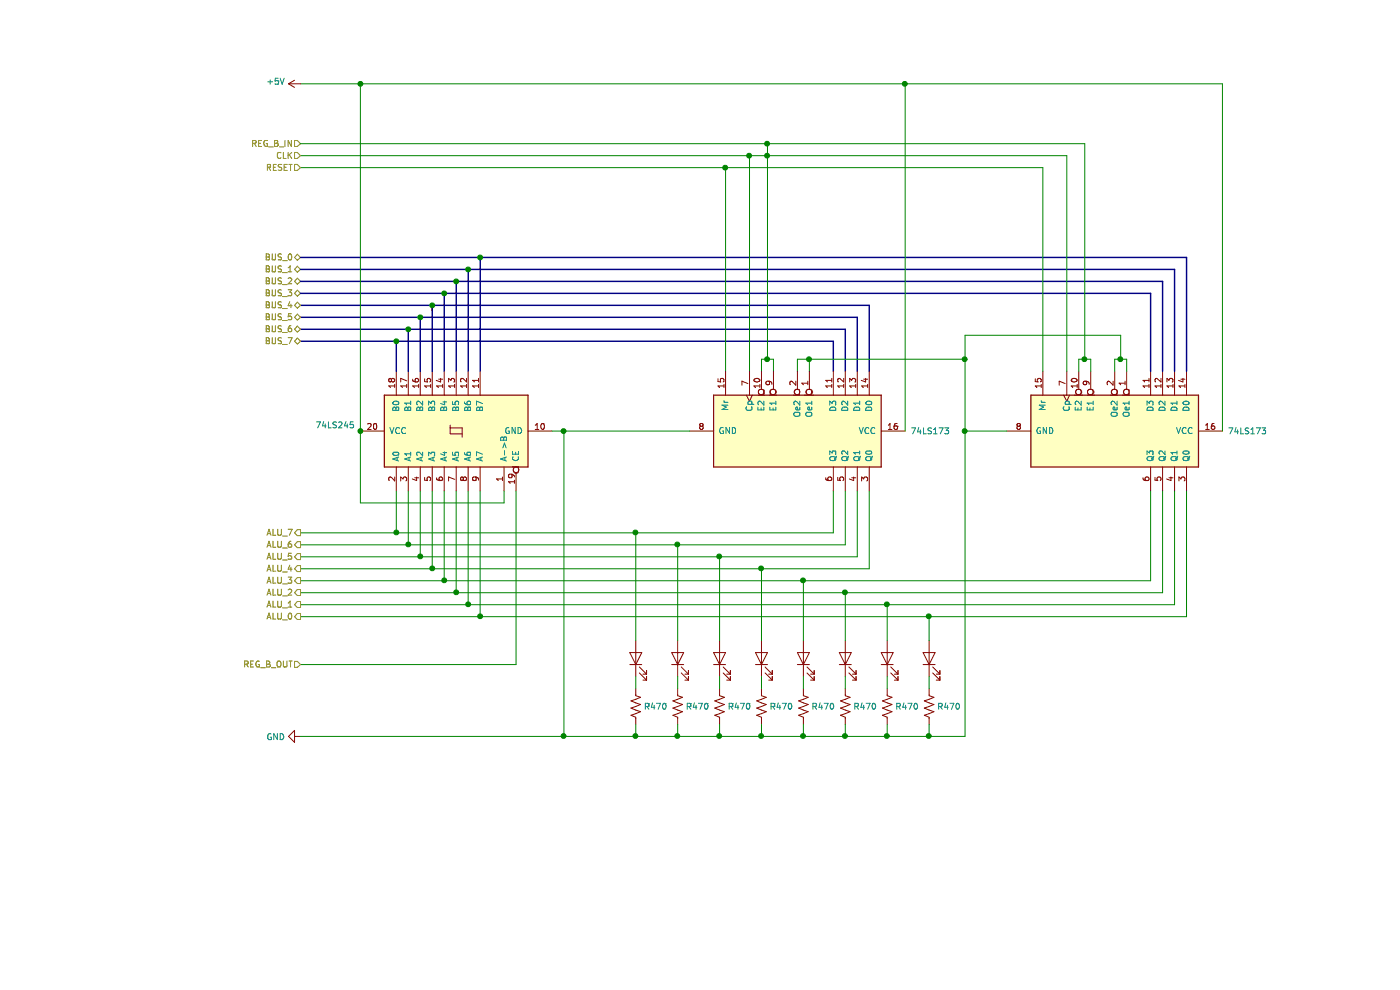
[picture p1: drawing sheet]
EESchema Schematic File Version 4
EELAYER 29 0
EELAYER END
$Descr A4 11693 8268
encoding utf-8
Sheet 1 1
Title ""
Date ""
Rev ""
Comp ""
Comment1 ""
Comment2 ""
Comment3 ""
Comment4 ""
$EndDescr
$Comp
L 74xx:74LS245 U?
U 1 1
P 3500 3600
F 0 "U?" V 3454 4444 50  0001 L CNN
F 1 "74LS245" V 3545 4444 50  0000 L CNN
F 2 "" H 3500 3600 50  0001 C CNN
F 3 "http://www.ti.com/lit/gpn/sn74LS245" H 3500 3600 50  0001 C CNN
	1    3500 3600
	0    -1   -1   0   
$EndComp
Wire Wire Line
	4000 5550 2200 5550
Text HLabel 2200 5550 0    50   Input ~ 0
REG_B_OUT
Text HLabel 2200 2450 0    50   BiDi ~ 0
BUS_3
Text HLabel 2200 2350 0    50   BiDi ~ 0
BUS_2
Text HLabel 2200 2250 0    50   BiDi ~ 0
BUS_1
Text HLabel 2200 2150 0    50   BiDi ~ 0
BUS_0
Connection ~ 4400 6150
Wire Wire Line
	4400 3600 4400 6150
Wire Wire Line
	4300 3600 4400 3600
Wire Wire Line
	3900 4100 3900 4200
Wire Wire Line
	4000 4100 4000 5550
Wire Bus Line
	2200 2850 3000 2850
Wire Bus Line
	3000 2850 3000 3100
Connection ~ 3000 2850
Wire Bus Line
	3000 2850 6650 2850
Wire Bus Line
	2200 2750 3100 2750
Wire Bus Line
	3100 2750 3100 3100
Wire Bus Line
	3100 2750 6750 2750
Connection ~ 3100 2750
Wire Bus Line
	2200 2650 3200 2650
Wire Bus Line
	3200 2650 3200 3100
Wire Bus Line
	3200 2650 6850 2650
Wire Bus Line
	6850 2650 6850 3100
Connection ~ 3200 2650
Wire Bus Line
	6950 2550 3300 2550
Wire Bus Line
	3300 2550 3300 3100
Wire Bus Line
	2200 2550 3300 2550
Wire Bus Line
	3300 2550 3300 2600
Connection ~ 3300 2550
Wire Bus Line
	2200 2450 3400 2450
Wire Bus Line
	3400 2450 3400 3100
Wire Bus Line
	3500 3100 3500 2350
Wire Bus Line
	3500 2350 2200 2350
Wire Bus Line
	2200 2250 3600 2250
Wire Bus Line
	3600 2250 3600 3100
Wire Bus Line
	3700 3100 3700 2150
Wire Bus Line
	3700 2150 2200 2150
Wire Bus Line
	9300 2450 3400 2450
Connection ~ 3400 2450
Wire Bus Line
	3500 2350 9400 2350
Connection ~ 3500 2350
Wire Bus Line
	9500 2250 3600 2250
Connection ~ 3600 2250
Wire Bus Line
	3700 2150 9600 2150
Connection ~ 3700 2150
Wire Bus Line
	6650 2850 6650 3100
Wire Bus Line
	6750 2750 6750 3100
Wire Bus Line
	6950 2550 6950 3100
$Comp
L 74xx:74LS173 U?
U 1 1
P 6350 3600
F 0 "U?" V 6304 4544 50  0001 L CNN
F 1 "74LS173" V 6350 4544 50  0000 L CNN
F 2 "" H 6350 3600 50  0001 C CNN
F 3 "http://www.ti.com/lit/gpn/sn74LS173" H 6350 3600 50  0001 C CNN
	1    6350 3600
	0    1    1    0   
$EndComp
$Comp
L 74xx:74LS173 U?
U 1 1
P 9000 3600
F 0 "U?" V 8954 4544 50  0001 L CNN
F 1 "74LS173" V 9000 4544 50  0000 L CNN
F 2 "" H 9000 3600 50  0001 C CNN
F 3 "http://www.ti.com/lit/gpn/sn74LS173" H 9000 3600 50  0001 C CNN
	1    9000 3600
	0    1    1    0   
$EndComp
Wire Bus Line
	9300 2450 9300 3100
Wire Bus Line
	9400 2350 9400 3100
Wire Bus Line
	9500 2250 9500 3100
Wire Bus Line
	9600 2150 9600 3100
Wire Wire Line
	5750 3100 5750 1400
Wire Wire Line
	5750 1400 8400 1400
Wire Wire Line
	8400 1400 8400 3100
Wire Wire Line
	5750 1400 2200 1400
Connection ~ 5750 1400
Wire Wire Line
	6050 3100 6050 3000
Wire Wire Line
	6150 3000 6150 3100
Wire Wire Line
	6050 3000 6100 3000
Wire Wire Line
	6100 1300 8600 1300
Wire Wire Line
	8750 3000 8800 3000
Wire Wire Line
	8800 3000 8800 3100
Connection ~ 6100 3000
Wire Wire Line
	6100 3000 6150 3000
Wire Wire Line
	8750 3000 8700 3000
Wire Wire Line
	8700 3000 8700 3100
Connection ~ 8750 3000
Wire Wire Line
	6100 1300 5950 1300
Text HLabel 2200 1400 0    50   Input ~ 0
RESET
Text HLabel 2200 1200 0    50   Input ~ 0
REG_B_IN
Wire Wire Line
	6350 3100 6350 3000
Wire Wire Line
	6450 3000 6450 3100
Wire Wire Line
	7750 3000 7750 3600
Wire Wire Line
	6350 3000 6450 3000
Connection ~ 6450 3000
Wire Wire Line
	6450 3000 7750 3000
Wire Wire Line
	8100 3600 7750 3600
Wire Wire Line
	9000 3100 9000 3000
Wire Wire Line
	9000 3000 9050 3000
Wire Wire Line
	9100 3000 9100 3100
Wire Wire Line
	9050 3000 9050 2800
Wire Wire Line
	9050 2800 7750 2800
Wire Wire Line
	7750 2800 7750 3000
Connection ~ 9050 3000
Wire Wire Line
	9050 3000 9100 3000
Connection ~ 7750 3000
Wire Wire Line
	5950 3100 5950 1300
Connection ~ 6100 1200
Connection ~ 5950 1300
Wire Wire Line
	5950 1300 2200 1300
Wire Wire Line
	2200 1200 6100 1200
Wire Wire Line
	6100 1200 6100 1300
Wire Wire Line
	8600 1300 8600 3100
Wire Wire Line
	6100 1200 8750 1200
Wire Wire Line
	8750 1200 8750 3000
Text HLabel 2200 1300 0    50   Input ~ 0
CLK
Text HLabel 2200 2850 0    50   BiDi ~ 0
BUS_7
Text HLabel 2200 2750 0    50   BiDi ~ 0
BUS_6
Text HLabel 2200 2650 0    50   BiDi ~ 0
BUS_5
Text HLabel 2200 2550 0    50   BiDi ~ 0
BUS_4
$Comp
L power:GND #PWR?
U 1 1
P 2200 6150
F 0 "#PWR?" H 2200 5900 50  0001 C CNN
F 1 "GND" V 2205 6022 50  0000 R CNN
F 2 "" H 2200 6150 50  0001 C CNN
F 3 "" H 2200 6150 50  0001 C CNN
	1    2200 6150
	0    1    1    0   
$EndComp
Wire Wire Line
	2700 3600 2700 700 
Wire Wire Line
	2700 700  7250 700 
Wire Wire Line
	7250 700  7250 3600
Wire Wire Line
	7250 700  9900 700 
Wire Wire Line
	9900 700  9900 3600
Connection ~ 7250 700 
Wire Wire Line
	2700 700  2200 700 
Connection ~ 2700 700 
$Comp
L power:+5V #PWR?
U 1 1
P 2200 700
F 0 "#PWR?" H 2200 550 50  0001 C CNN
F 1 "+5V" V 2215 828 50  0000 L CNN
F 2 "" H 2200 700 50  0001 C CNN
F 3 "" H 2200 700 50  0001 C CNN
	1    2200 700 
	0    -1   -1   0   
$EndComp
$Comp
L Device:LED D?
U 1 1
P 5000 5500
F 0 "D?" V 5039 5383 50  0001 R CNN
F 1 "LED" V 4993 5383 50  0001 R CNN
F 2 "" H 5000 5500 50  0001 C CNN
F 3 "~" H 5000 5500 50  0001 C CNN
	1    5000 5500
	0    -1   -1   0   
$EndComp
$Comp
L Device:LED D?
U 1 1
P 5350 5500
F 0 "D?" V 5389 5383 50  0001 R CNN
F 1 "LED" V 5343 5383 50  0001 R CNN
F 2 "" H 5350 5500 50  0001 C CNN
F 3 "~" H 5350 5500 50  0001 C CNN
	1    5350 5500
	0    -1   -1   0   
$EndComp
$Comp
L Device:LED D?
U 1 1
P 5700 5500
F 0 "D?" V 5739 5383 50  0001 R CNN
F 1 "LED" V 5693 5383 50  0001 R CNN
F 2 "" H 5700 5500 50  0001 C CNN
F 3 "~" H 5700 5500 50  0001 C CNN
	1    5700 5500
	0    -1   -1   0   
$EndComp
$Comp
L Device:LED D?
U 1 1
P 6050 5500
F 0 "D?" V 6089 5383 50  0001 R CNN
F 1 "LED" V 6043 5383 50  0001 R CNN
F 2 "" H 6050 5500 50  0001 C CNN
F 3 "~" H 6050 5500 50  0001 C CNN
	1    6050 5500
	0    -1   -1   0   
$EndComp
$Comp
L Device:LED D?
U 1 1
P 6400 5500
F 0 "D?" V 6439 5383 50  0001 R CNN
F 1 "LED" V 6393 5383 50  0001 R CNN
F 2 "" H 6400 5500 50  0001 C CNN
F 3 "~" H 6400 5500 50  0001 C CNN
	1    6400 5500
	0    -1   -1   0   
$EndComp
$Comp
L Device:LED D?
U 1 1
P 6750 5500
F 0 "D?" V 6789 5383 50  0001 R CNN
F 1 "LED" V 6743 5383 50  0001 R CNN
F 2 "" H 6750 5500 50  0001 C CNN
F 3 "~" H 6750 5500 50  0001 C CNN
	1    6750 5500
	0    -1   -1   0   
$EndComp
$Comp
L Device:LED D?
U 1 1
P 7100 5500
F 0 "D?" V 7139 5383 50  0001 R CNN
F 1 "LED" V 7093 5383 50  0001 R CNN
F 2 "" H 7100 5500 50  0001 C CNN
F 3 "~" H 7100 5500 50  0001 C CNN
	1    7100 5500
	0    -1   -1   0   
$EndComp
$Comp
L Device:LED D?
U 1 1
P 7450 5500
F 0 "D?" V 7489 5383 50  0001 R CNN
F 1 "LED" V 7443 5383 50  0001 R CNN
F 2 "" H 7450 5500 50  0001 C CNN
F 3 "~" H 7450 5500 50  0001 C CNN
	1    7450 5500
	0    -1   -1   0   
$EndComp
$Comp
L Device:R_US R
U 1 1
P 5000 5900
F 0 "R" H 5068 5900 50  0001 L CNN
F 1 "R470" H 5068 5900 50  0000 L CNN
F 2 "" V 5040 5890 50  0001 C CNN
F 3 "~" H 5000 5900 50  0001 C CNN
	1    5000 5900
	1    0    0    -1  
$EndComp
Wire Wire Line
	4400 6150 5000 6150
Wire Wire Line
	5000 5650 5000 5750
Wire Wire Line
	5000 6050 5000 6150
Connection ~ 5000 6150
Wire Wire Line
	5000 6150 5350 6150
$Comp
L Device:R_US R?
U 1 1
P 5350 5900
F 0 "R?" H 5418 5900 50  0001 L CNN
F 1 "R470" H 5418 5900 50  0000 L CNN
F 2 "" V 5390 5890 50  0001 C CNN
F 3 "~" H 5350 5900 50  0001 C CNN
	1    5350 5900
	1    0    0    -1  
$EndComp
Wire Wire Line
	5350 5650 5350 5750
Wire Wire Line
	5350 6050 5350 6150
$Comp
L Device:R_US R?
U 1 1
P 5700 5900
F 0 "R?" H 5768 5900 50  0001 L CNN
F 1 "R470" H 5768 5900 50  0000 L CNN
F 2 "" V 5740 5890 50  0001 C CNN
F 3 "~" H 5700 5900 50  0001 C CNN
	1    5700 5900
	1    0    0    -1  
$EndComp
Wire Wire Line
	5700 5650 5700 5750
Wire Wire Line
	5700 6050 5700 6150
$Comp
L Device:R_US R?
U 1 1
P 6050 5900
F 0 "R?" H 6118 5900 50  0001 L CNN
F 1 "R470" H 6118 5900 50  0000 L CNN
F 2 "" V 6090 5890 50  0001 C CNN
F 3 "~" H 6050 5900 50  0001 C CNN
	1    6050 5900
	1    0    0    -1  
$EndComp
Wire Wire Line
	6050 5650 6050 5750
Wire Wire Line
	6050 6050 6050 6150
$Comp
L Device:R_US R?
U 1 1
P 6400 5900
F 0 "R?" H 6468 5900 50  0001 L CNN
F 1 "R470" H 6468 5900 50  0000 L CNN
F 2 "" V 6440 5890 50  0001 C CNN
F 3 "~" H 6400 5900 50  0001 C CNN
	1    6400 5900
	1    0    0    -1  
$EndComp
Wire Wire Line
	6400 5650 6400 5750
Wire Wire Line
	6400 6050 6400 6150
$Comp
L Device:R_US R?
U 1 1
P 6750 5900
F 0 "R?" H 6818 5900 50  0001 L CNN
F 1 "R470" H 6818 5900 50  0000 L CNN
F 2 "" V 6790 5890 50  0001 C CNN
F 3 "~" H 6750 5900 50  0001 C CNN
	1    6750 5900
	1    0    0    -1  
$EndComp
Wire Wire Line
	6750 5650 6750 5750
Wire Wire Line
	6750 6050 6750 6150
$Comp
L Device:R_US R?
U 1 1
P 7100 5900
F 0 "R?" H 7168 5900 50  0001 L CNN
F 1 "R470" H 7168 5900 50  0000 L CNN
F 2 "" V 7140 5890 50  0001 C CNN
F 3 "~" H 7100 5900 50  0001 C CNN
	1    7100 5900
	1    0    0    -1  
$EndComp
Wire Wire Line
	7100 5650 7100 5750
Wire Wire Line
	7100 6050 7100 6150
$Comp
L Device:R_US R?
U 1 1
P 7450 5900
F 0 "R?" H 7518 5900 50  0001 L CNN
F 1 "R470" H 7518 5900 50  0000 L CNN
F 2 "" V 7490 5890 50  0001 C CNN
F 3 "~" H 7450 5900 50  0001 C CNN
	1    7450 5900
	1    0    0    -1  
$EndComp
Wire Wire Line
	7450 5650 7450 5750
Wire Wire Line
	7450 6050 7450 6150
Wire Wire Line
	5450 3600 4400 3600
Connection ~ 4400 3600
Wire Wire Line
	3000 4100 3000 4450
Wire Wire Line
	3000 4450 5000 4450
Wire Wire Line
	6650 4450 6650 4100
Wire Wire Line
	6750 4100 6750 4550
Wire Wire Line
	6750 4550 5350 4550
Wire Wire Line
	3100 4100 3100 4550
Wire Wire Line
	3200 4100 3200 4650
Wire Wire Line
	3200 4650 5700 4650
Wire Wire Line
	6850 4650 6850 4100
Wire Wire Line
	6950 4100 6950 4750
Wire Wire Line
	6950 4750 6050 4750
Wire Wire Line
	3300 4750 3300 4100
Wire Wire Line
	3400 4100 3400 4850
Wire Wire Line
	3400 4850 6400 4850
Wire Wire Line
	9300 4850 9300 4100
Wire Wire Line
	9400 4100 9400 4950
Wire Wire Line
	9400 4950 6750 4950
Wire Wire Line
	3500 4950 3500 4100
Wire Wire Line
	9500 4100 9500 5050
Wire Wire Line
	9500 5050 7100 5050
Wire Wire Line
	3600 5050 3600 4100
Wire Wire Line
	3700 4100 3700 5150
Wire Wire Line
	3700 5150 7450 5150
Wire Wire Line
	9600 5150 9600 4100
Wire Wire Line
	5000 5350 5000 4450
Connection ~ 5000 4450
Wire Wire Line
	5000 4450 6650 4450
Wire Wire Line
	5350 4550 5350 5350
Connection ~ 5350 4550
Wire Wire Line
	5350 4550 3100 4550
Wire Wire Line
	5700 5350 5700 4650
Connection ~ 5700 4650
Wire Wire Line
	5700 4650 6850 4650
Wire Wire Line
	6050 5350 6050 4750
Connection ~ 6050 4750
Wire Wire Line
	6050 4750 3300 4750
Wire Wire Line
	6400 4850 6400 5350
Connection ~ 6400 4850
Wire Wire Line
	6400 4850 9300 4850
Wire Wire Line
	6750 5350 6750 4950
Connection ~ 6750 4950
Wire Wire Line
	6750 4950 3500 4950
Wire Wire Line
	7100 5050 7100 5350
Connection ~ 7100 5050
Wire Wire Line
	7100 5050 3600 5050
Wire Wire Line
	7450 5350 7450 5150
Connection ~ 7450 5150
Wire Wire Line
	7450 5150 9600 5150
Wire Wire Line
	7750 3600 7750 6150
Connection ~ 7750 3600
Wire Wire Line
	2200 5150 3700 5150
Connection ~ 3700 5150
Wire Wire Line
	3600 5050 2200 5050
Connection ~ 3600 5050
Wire Wire Line
	3500 4950 2200 4950
Connection ~ 3500 4950
Connection ~ 3400 4850
Wire Wire Line
	2200 4850 3400 4850
Wire Wire Line
	3300 4750 2200 4750
Connection ~ 3300 4750
Wire Wire Line
	3200 4650 2200 4650
Connection ~ 3200 4650
Wire Wire Line
	3100 4550 2200 4550
Connection ~ 3100 4550
Wire Wire Line
	3000 4450 2200 4450
Connection ~ 3000 4450
Text HLabel 2200 5150 0    50   Output ~ 0
ALU_0
Text HLabel 2200 5050 0    50   Output ~ 0
ALU_1
Text HLabel 2200 4950 0    50   Output ~ 0
ALU_2
Text HLabel 2200 4850 0    50   Output ~ 0
ALU_3
Text HLabel 2200 4750 0    50   Output ~ 0
ALU_4
Text HLabel 2200 4650 0    50   Output ~ 0
ALU_5
Text HLabel 2200 4550 0    50   Output ~ 0
ALU_6
Text HLabel 2200 4450 0    50   Output ~ 0
ALU_7
Wire Wire Line
	2700 3600 2700 4200
Wire Wire Line
	2700 4200 3900 4200
Connection ~ 2700 3600
Wire Wire Line
	2200 6150 4400 6150
Connection ~ 5350 6150
Wire Wire Line
	5350 6150 5700 6150
Connection ~ 5700 6150
Wire Wire Line
	5700 6150 6050 6150
Connection ~ 6050 6150
Wire Wire Line
	6050 6150 6400 6150
Connection ~ 6100 1300
Wire Wire Line
	6100 1300 6100 3000
Connection ~ 6400 6150
Wire Wire Line
	6400 6150 6750 6150
Connection ~ 6750 6150
Wire Wire Line
	6750 6150 7100 6150
Connection ~ 7100 6150
Wire Wire Line
	7100 6150 7450 6150
Connection ~ 7450 6150
Wire Wire Line
	7450 6150 7750 6150
$EndSCHEMATC
